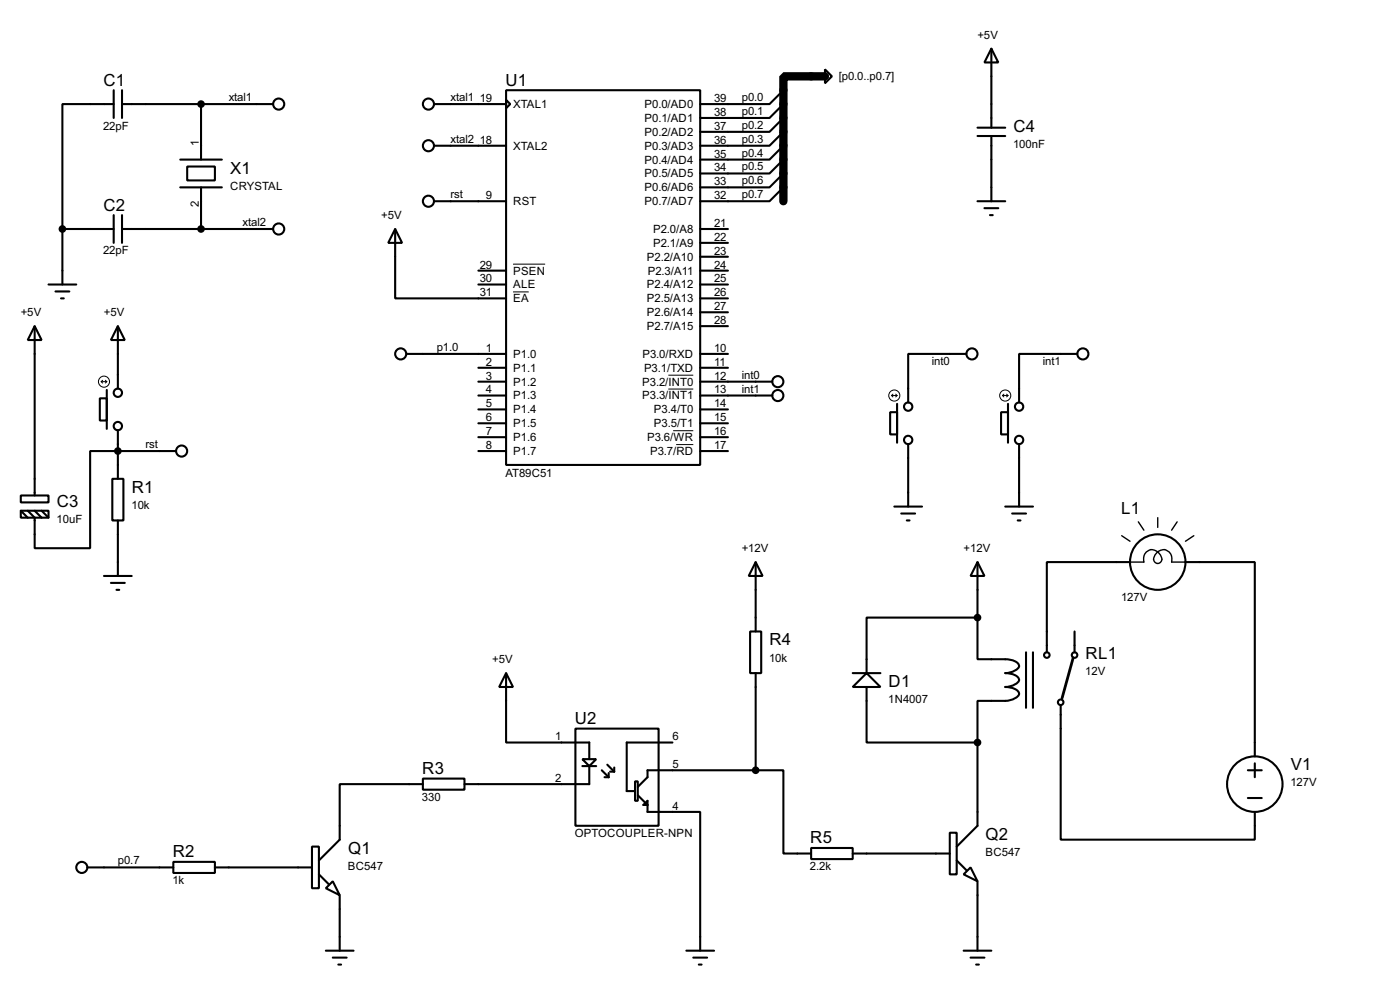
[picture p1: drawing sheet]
<svg xmlns="http://www.w3.org/2000/svg" width="256mm" height="180mm" viewBox="0 0 256 180" stroke-linecap="round" stroke-linejoin="round" font-family="sans-serif">
<path d="M151.1 14h-7.6v22.8" fill="none" stroke="#000" stroke-width="1.5"/>
<g fill="none" stroke="#000" stroke-width=".38">
<path d="M20.8 19h-9.4v22.9M20.8 16.5v5.1M22.4 19h27.6M22.4 16.5v5.1M36.8 19v10.2M79.5 19h13.2M92.7 16.5h35.6v68.6h-35.6zM92.7 18.3l.8 .7-.8 .8zM143.5 19l-2.5 2.6h-12.7M143.5 16.5l-2.5 2.5h-12.7M151.1 12.7l1.3 1.3-1.3 1.2zM181.6 8.9l1.3 2.5h-2.6z"/>
<path d="M181.6 8.9v14.5M20.8 39.4v5M22.4 39.4v5M33 29.2h7.6M33 34.3h7.6M34.3 30.5h5.1v2.5h-5.1zM36.8 34.3v7.6M79.5 26.7h13.2M79.5 36.8h13.2M143.5 34.3l-2.5 2.5h-12.7M143.5 31.7l-2.5 2.6h-12.7M143.5 29.2l-2.5 2.5h-12.7"/>
<path d="M143.5 26.7l-2.5 2.5h-12.7M143.5 24.1l-2.5 2.6h-12.7M143.5 21.6l-2.5 2.5h-12.7M179.1 36.8h5M179.1 24.9h5M179.1 23.4h5M180.3 38.1h2.6M181.4 39.4h.5M181.6 24.9v11.9M6.3 59.7l1.3 2.5h-2.5zM6.3 59.7v31M8.9 52.1h5.1"/>
<path d="M10.2 53.3h2.5M11.2 54.6h.5M11.4 41.9v10.2M11.4 41.9h9.4M21.6 59.7l1.3 2.5h-2.6zM21.6 59.7v11.4M22.4 41.9h27.6M72.4 41.9l1.3 2.5h-2.6zM72.4 41.9v12.7h20.3M87.6 52.1h5.1M87.6 49.5h5.1M128.3 41.9h5"/>
<path d="M128.3 52.1h5M128.3 54.6h5M128.3 49.5h5M128.3 59.7h5M128.3 44.4h5M128.3 47h5M128.3 57.1h5M18.3 72.9h1.3v4.1h-1.3zM19.6 71.4v7.1M21.6 78.7v8.9M74.4 64.8h18.3M87.6 69.8h5.1"/>
<path d="M87.6 72.4h5.1M87.6 67.3h5.1M87.6 74.9h5.1M87.6 77.5h5.1M128.3 69.8h13.2M128.3 72.4h13.2M128.3 64.8h5M128.3 67.3h5M128.3 74.9h5M128.3 77.5h5M163.1 75.4h1.2v4.1h-1.2zM164.3 73.9v7.1"/>
<path d="M177 64.8h-10.6v8.9M183.4 75.4h1.3v4.1h-1.3zM184.7 73.9v7.1M197.4 64.8h-10.7v8.9M3.8 90.7h5.1v1.2h-5.1zM3.8 93.5h5.1v1.2h-5.1zM3.8 93.5l1.3 1.2M6.3 93.5l1.3 1.2M7.6 93.5l1.3 1.2M20.6 87.6h2v7.6h-2zM21.6 95.2v10.2M32.3 82.5h-15.8v17.8h-10.2v-5.6l-1.2-1.2"/>
<path d="M87.6 82.5h5.1M87.6 80h5.1M128.3 82.5h5M128.3 80h5M163.8 92.7h5.1M165.1 94h2.5M166.1 95.2h.5M166.4 81.3v11.4M184.1 92.7h5.1M185.4 94h2.6M186.4 95.2h.5M186.7 81.3v11.4"/>
<path d="M19 105.4h5.1M20.3 106.7h2.6M21.3 107.9h.5M137.4 115.6h2v7.6h-2zM138.4 102.9l1.3 2.5h-2.5zM138.4 102.9v12.7M179.1 102.9l1.2 2.5h-2.5zM179.1 113v7.6h2.5a8.5 8.5 0 0 1 4.3 .4 .89 .89 0 0 1 .7 1.2 3.2 3.2 0 0 1-2.5 1 3.2 3.2 0 0 1 2.5 .9 .88 .88 0 0 1-.7 1.2l-1.1 .4h-.7a3.2 3.2 0 0 1 2.5 .9 .88 .88 0 0 1-.7 1.2 7 7 0 0 1-4.3 .5h-2.5v7.6M179.1 113h-20.4v10.2M179.1 102.9v10.1M188 119.4v10.1M189.2 119.4v10.1"/>
<path d="M196.8 115.6v3.8M207 102.9h-15.2v16.5M217.2 102.9h12.7v35.5M92.7 123.2l1.3 2.5h-2.6zM92.7 123.2v12.7h15.2v3M105.4 133.3h15.2v17.8h-15.2zM106.7 138.9h2.5l-1.3 1.3zM111.3 140l1.2 1.2M123.2 135.9h-8.4v8.9h1.5M138.4 123.2v17.8M156.2 123.2h5.1M158.7 123.2l2.6 2.5h-5.1z"/>
<path d="M158.7 125.7v10.2h20.4M179.1 135.9v15.2l-3.8 3.8M194.3 129v24.7h35.6v-5.1M229.9 139.7v2.5M16 158.7h15.7M31.7 157.7h7.7v2.1h-7.7zM39.4 158.7h17.7M57.1 154.9h1.3v7.7h-1.3zM77.5 142.5h7.6v2h-7.6zM77.5 143.5h-15.3v10.2l-3.8 3.8M106.7 140.2h2.5M107.9 140.2v3.3h-22.8"/>
<path d="M110.2 141l1.3 1.2M110.7 142.2h.8M111.5 141.5v.7M111.8 141.2h.7M112.5 140.5v.7M116.3 143h.5v3.6h-.5zM116.8 145.5l1.8 1.8h-.7l.7-.7v2h9.7v25.4M138.4 141h5.1v15.2h5.1M138.4 141h-19.8v1.2l-1.8 1.8M148.6 155.2h7.6v2h-7.6zM156.2 156.2h17.8M174 152.4h1.3v7.6h-1.3z"/>
<path d="M175.3 157.5l1.7 1.8M228.6 141h2.5M228.6 146h2.5M58.4 160l1.8 1.8M59.7 162.6l1.3-1.3 1.2 2.5zM59.7 174h5.1M61 175.3h2.5M62 176.5h.5M62.2 163.8v10.2M125.7 174h5.1M127 175.3h2.5M128 176.5h.5"/>
<path d="M176.5 160l1.3-1.3 1.3 2.6zM176.5 174h5.1M177.8 175.3h2.5M178.8 176.5h.5M179.1 161.3v12.7"/>
<circle cx="51.1" cy="19.1" r="1.02"/>
<circle cx="78.5" cy="19.1" r="1.02"/>
<circle cx="78.5" cy="26.7" r="1.02"/>
<circle cx="78.5" cy="36.8" r="1.02"/>
<circle cx="51.1" cy="41.9" r="1.02"/>
<circle cx="21.6" cy="71.9" r=".76"/>
<circle cx="21.6" cy="78" r=".76"/>
<circle cx="73.4" cy="64.8" r="1.02"/>
<circle cx="142.5" cy="72.4" r="1.02"/>
<circle cx="142.5" cy="69.9" r="1.02"/>
<circle cx="166.4" cy="74.4" r=".76"/>
<circle cx="178.1" cy="64.8" r="1.02"/>
<circle cx="186.7" cy="74.4" r=".76"/>
<circle cx="198.4" cy="64.8" r="1.02"/>
<circle cx="33.3" cy="82.6" r="1.02"/>
<circle cx="166.4" cy="80.5" r=".76"/>
<circle cx="186.7" cy="80.5" r=".76"/>
<circle cx="191.8" cy="119.9" r=".51"/>
<circle cx="196.8" cy="119.9" r=".51"/>
<circle cx="212.1" cy="102.9" r="5.1"/>
<circle cx="194.3" cy="128.5" r=".51"/>
<circle cx="15" cy="158.8" r="1.02"/>
<circle cx="229.9" cy="143.5" r="5.1"/>
</g>
<g fill="none" stroke="#000" stroke-width=".18">
<path d="M94 53.4h2.9M94 48.3h5.9M18.5 69.8h1.1M18.5 69.8l.3 .3M18.8 69.6l-.3 .2M19.3 69.6l.3 .2M19.6 69.8l-.3 .3M122.4 68.7h4.6M122.4 71.2h4.6M123.3 78.8h3.7M163.3 72.4h1M163.3 72.4l.3 .2"/>
<path d="M163.6 72.1l-.3 .3M164.1 72.1l.2 .3M164.3 72.4l-.2 .2M183.6 72.4h1.1M183.6 72.4l.3 .2M183.9 72.1l-.3 .3M184.4 72.1l.3 .3M184.7 72.4l-.3 .2M123.9 81.4h3.1"/>
<circle cx="19" cy="69.9" r="1.02"/>
<circle cx="163.8" cy="72.4" r="1.02"/>
<circle cx="184.1" cy="72.4" r="1.02"/>
</g>
<g fill="#000" stroke="#000" stroke-width=".38">
<circle cx="36.8" cy="19" r=".51"/>
<circle cx="11.4" cy="41.9" r=".51"/>
<circle cx="36.8" cy="41.9" r=".51"/>
<circle cx="21.6" cy="82.5" r=".51"/>
<circle cx="179.1" cy="113" r=".51"/>
<circle cx="179.1" cy="135.9" r=".51"/>
<circle cx="138.4" cy="141" r=".51"/>
</g>
<path d="M196.6 120.4l-2 7.4" fill="none" stroke="#000" stroke-width=".51"/>
<path d="M205.5 98l1.5 1.1M208.5 95.5l1 1.5M212.1 94.7v1.8M215.6 95.5l-1 1.5M218.7 98l-1.5 1.1M207 102.9h2.5a1.65 1.65 0 0 1 1-2.2 1.65 1.65 0 0 1 2.1 1 .83 .83 0 0 1 .1 1.2 .83 .83 0 0 1-1.2 0 .83 .83 0 0 1 0-1.2 1.67 1.67 0 0 1 2.9-.4l.3 .9-.1 .7h2.6" fill="none" stroke="#000" stroke-width=".25"/>
<g font-size="3.4">
<text x="18.9" y="15.7">C1</text>
<text x="92.6" y="15.7">U1</text>
<text x="185.6" y="24.2">C4</text>
<text x="42.2" y="31.8">X1</text>
<text x="18.9" y="38.6">C2</text>
<text x="10.4" y="92.8">C3</text>
<text x="24.1" y="90.2">R1</text>
<text x="205.4" y="94">L1</text>
<text x="140.9" y="118.1">R4</text>
<text x="162.8" y="125.7">D1</text>
<text x="198.9" y="120.6">RL1</text>
<text x="105.3" y="132.5">U2</text>
<text x="77.4" y="141.6">R3</text>
<text x="236.4" y="141">V1</text>
<text x="148.4" y="154.3">R5</text>
<text x="180.6" y="153.7">Q2</text>
<text x="31.6" y="156.9">R2</text>
<text x="63.8" y="156.2">Q1</text>
</g>
<g font-size="2.3">
<text x="179.1" y="7.1">+5V</text>
<text x="153.7" y="14.7">[p0.0..p0.7]</text>
<text x="18.9" y="23.7">22pF</text>
<text x="41.9" y="18.5">xtal1</text>
<text x="82.5" y="18.5">xtal1</text>
<text x="87.9" y="18.7">19</text>
<text x="94" y="19.8">XTAL1</text>
<text x="118.1" y="19.8">P0.0/AD0</text>
<text x="118.1" y="22.3">P0.1/AD1</text>
<text x="130.8" y="18.7">39</text>
<text x="130.8" y="21.2">38</text>
<text x="130.8" y="23.7">37</text>
<text x="135.9" y="23.6">p0.2</text>
<text x="135.9" y="21">p0.1</text>
<text x="135.9" y="18.5">p0.0</text>
<text x="36.4" y="26.7" transform="rotate(-90 36.4 26.7)">1</text>
<text x="82.5" y="26.1">xtal2</text>
<text x="87.9" y="26.3">18</text>
<text x="94" y="27.4">XTAL2</text>
<text x="118.1" y="24.8">P0.2/AD2</text>
<text x="118.1" y="27.4">P0.3/AD3</text>
<text x="118.1" y="29.9">P0.4/AD4</text>
<text x="130.8" y="26.3">36</text>
<text x="130.8" y="28.8">35</text>
<text x="135.9" y="28.7">p0.4</text>
<text x="135.9" y="26.1">p0.3</text>
<text x="185.6" y="27.1">100nF</text>
<text x="42.2" y="34.8">CRYSTAL</text>
<text x="118.1" y="32.5">P0.5/AD5</text>
<text x="118.1" y="35">P0.6/AD6</text>
<text x="130.8" y="31.4">34</text>
<text x="130.8" y="33.9">33</text>
<text x="135.9" y="33.7">p0.6</text>
<text x="135.9" y="31.2">p0.5</text>
<text x="36.4" y="38" transform="rotate(-90 36.4 38)">2</text>
<text x="44.4" y="41.4">xtal2</text>
<text x="69.8" y="40.1">+5V</text>
<text x="82.5" y="36.3">rst</text>
<text x="89" y="36.4">9</text>
<text x="94" y="37.5">RST</text>
<text x="118.1" y="37.5">P0.7/AD7</text>
<text x="130.8" y="36.4">32</text>
<text x="130.8" y="41.5">21</text>
<text x="135.9" y="36.3">p0.7</text>
<text x="18.9" y="46.6">22pF</text>
<text x="118.5" y="47.7">P2.2/A10</text>
<text x="119.6" y="42.6">P2.0/A8</text>
<text x="119.6" y="45.2">P2.1/A9</text>
<text x="130.8" y="44.1">22</text>
<text x="130.8" y="46.6">23</text>
<text x="87.9" y="51.7">30</text>
<text x="87.9" y="49.1">29</text>
<text x="94" y="52.8">ALE</text>
<text x="94" y="50.2">PSEN</text>
<text x="118.5" y="52.8">P2.4/A12</text>
<text x="118.7" y="50.2">P2.3/A11</text>
<text x="130.8" y="49.1">24</text>
<text x="130.8" y="51.7">25</text>
<text x="3.8" y="57.9">+5V</text>
<text x="19" y="57.9">+5V</text>
<text x="87.9" y="54.2">31</text>
<text x="94" y="55.3">EA</text>
<text x="118.5" y="55.3">P2.5/A13</text>
<text x="118.5" y="57.9">P2.6/A14</text>
<text x="130.8" y="59.3">28</text>
<text x="130.8" y="54.2">26</text>
<text x="130.8" y="56.8">27</text>
<text x="80" y="64.2">p1.0</text>
<text x="89" y="64.4">1</text>
<text x="94" y="65.5">P1.0</text>
<text x="117.7" y="65.5">P3.0/RXD</text>
<text x="118.5" y="60.4">P2.7/A15</text>
<text x="130.8" y="64.4">10</text>
<text x="89" y="66.9">2</text>
<text x="89" y="69.5">3</text>
<text x="94" y="68">P1.1</text>
<text x="94" y="70.6">P1.2</text>
<text x="117.6" y="70.6">P3.2/INT0</text>
<text x="118" y="68">P3.1/TXD</text>
<text x="130.8" y="66.9">11</text>
<text x="130.8" y="69.5">12</text>
<text x="135.9" y="69.3">int0</text>
<text x="135.9" y="71.8">int1</text>
<text x="170.7" y="66.9">int0</text>
<text x="191.1" y="66.9">int1</text>
<text x="89" y="72">4</text>
<text x="89" y="74.5">5</text>
<text x="89" y="77.1">6</text>
<text x="94" y="73.1">P1.3</text>
<text x="94" y="75.6">P1.4</text>
<text x="117.6" y="73.1">P3.3/INT1</text>
<text x="119.8" y="75.6">P3.4/T0</text>
<text x="130.8" y="72">13</text>
<text x="130.8" y="74.5">14</text>
<text x="130.8" y="77.1">15</text>
<text x="26.7" y="82">rst</text>
<text x="89" y="79.6">7</text>
<text x="89" y="82.2">8</text>
<text x="94" y="78.2">P1.5</text>
<text x="94" y="80.7">P1.6</text>
<text x="94" y="83.3">P1.7</text>
<text x="118.5" y="80.7">P3.6/WR</text>
<text x="119.1" y="83.3">P3.7/RD</text>
<text x="119.8" y="78.2">P3.5/T1</text>
<text x="130.8" y="82.2">17</text>
<text x="130.8" y="79.6">16</text>
<text x="92.6" y="87.2">AT89C51</text>
<text x="10.4" y="95.7">10uF</text>
<text x="24.1" y="93.1">10k</text>
<text x="135.9" y="101">+12V</text>
<text x="176.5" y="101">+12V</text>
<text x="205.4" y="110">127V</text>
<text x="90.2" y="121.4">+5V</text>
<text x="140.9" y="121.1">10k</text>
<text x="198.8" y="123.6">12V</text>
<text x="162.7" y="128.7">1N4007</text>
<text x="101.7" y="135.5">1</text>
<text x="123.2" y="135.5">6</text>
<text x="101.7" y="143.1">2</text>
<text x="123.2" y="140.6">5</text>
<text x="236.4" y="143.9">127V</text>
<text x="77.3" y="146.6">330</text>
<text x="123.2" y="148.2">4</text>
<text x="105.3" y="153.2">OPTOCOUPLER-NPN</text>
<text x="21.6" y="158.2">p0.7</text>
<text x="31.6" y="161.8">1k</text>
<text x="63.7" y="159.2">BC547</text>
<text x="148.4" y="159.3">2.2k</text>
<text x="180.5" y="156.6">BC547</text>
</g>
</svg>
